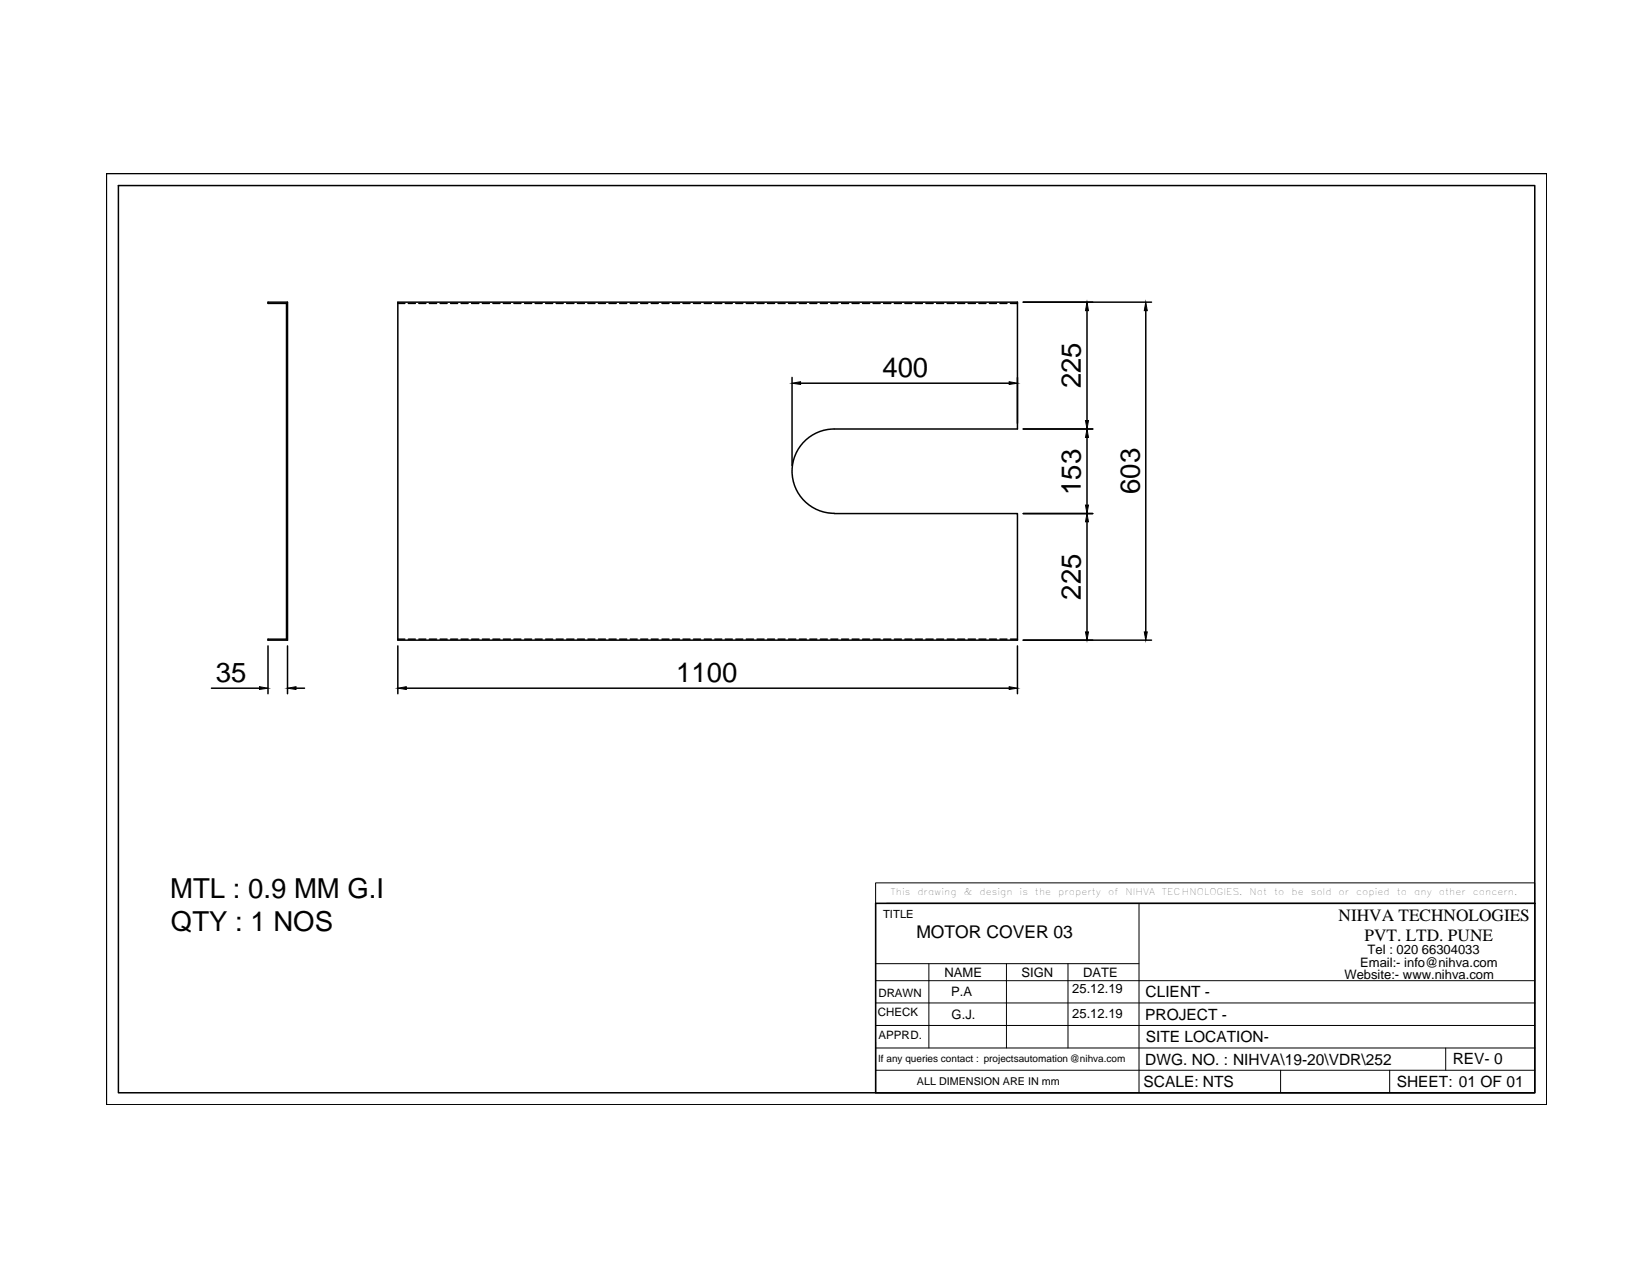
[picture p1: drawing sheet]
<svg xmlns="http://www.w3.org/2000/svg" width="279mm" height="216mm" viewBox="0 0 279 216" stroke-linecap="round" stroke-linejoin="round" font-family="sans-serif">
<!-- layer: 0 -->
<g fill="none" stroke="#000" stroke-width=".25">
<path d="M18 29.4h243.8v157.5h-243.8zM20 31.4h239.7v153.5h-239.7zM45.4 51.1h3.3v57.2h-3.3v-.2h3.1v-56.8h-3.1zM67.3 51.3h1.2M69.1 51.3h1.2M70.9 51.3h1.2M72.7 51.3h1.2M74.5 51.3h1.2M76.3 51.3h1.1M78 51.3h1.2M79.8 51.3h1.2M81.6 51.3h1.2"/>
<path d="M83.4 51.3h1.2M85.2 51.3h1.2M87 51.3h1.2M88.8 51.3h1.2M90.6 51.3h1.2M92.3 51.3h1.2M94.1 51.3h1.2M95.9 51.3h1.2M97.7 51.3h1.2M99.5 51.3h1.2M101.3 51.3h1.2M103.1 51.3h1.2"/>
<path d="M104.9 51.3h1.2M106.7 51.3h1.1M108.4 51.3h1.2M110.2 51.3h1.2M112 51.3h1.2M113.8 51.3h1.2M115.6 51.3h1.2M117.4 51.3h1.1M119.2 51.3h1.2M121 51.3h1.1M122.7 51.3h1.2M124.5 51.3h1.2"/>
<path d="M126.3 51.3h1.2M128.1 51.3h1.2M129.9 51.3h1.2M131.7 51.3h1.2M133.4 51.3h1.3M135.3 51.3h1.2M137 51.3h1.2M138.8 51.3h1.2M140.6 51.3h1.2M142.4 51.3h1.2M144.2 51.3h1.2M146 51.3h1.2"/>
<path d="M147.8 51.3h1.1M149.5 51.3h1.3M151.4 51.3h1.1M153.1 51.3h1.2M154.9 51.3h1.2M156.7 51.3h1.2M158.5 51.3h1.2M160.3 51.3h1.2M162.1 51.3h1.2M163.8 51.3h1.3M165.7 51.3h1.1M167.4 51.3h1.2"/>
<path d="M169.2 51.3h1.2M171 51.3h1.2M173.2 51.1h21.7M184 52.6v18.5M193.9 52.6v54.3M134 63.9v14.9M135.5 64.8h35.3M173.2 72.6h11.7M184 74v11.5M141.2 86.9a7.1 7.1 0 0 1-7.2-7.2 7.1 7.1 0 0 1 7.2-7.1h31v-21.5h-104.9v57.2h104.9v-21.4h-31M173.2 86.9h11.7M184 88.3v18.6"/>
<path d="M35.8 116.4h8.1M45.4 109.3v8.1M48.7 109.3v8.1M50.1 116.4h1.4M67.3 108.1h1.2M67.3 109.3v8.1M68.8 116.4h102M69.1 108.1h1.2M70.9 108.1h1.2M72.7 108.1h1.2M74.5 108.1h1.2M76.3 108.1h1.1"/>
<path d="M78 108.1h1.2M79.8 108.1h1.2M81.6 108.1h1.2M83.4 108.1h1.2M85.2 108.1h1.2M87 108.1h1.2M88.8 108.1h1.2M90.6 108.1h1.2M92.3 108.1h1.2M94.1 108.1h1.2M95.9 108.1h1.2M97.7 108.1h1.2"/>
<path d="M99.5 108.1h1.2M101.3 108.1h1.2M103.1 108.1h1.2M104.9 108.1h1.2M106.7 108.1h1.1M108.4 108.1h1.2M110.2 108.1h1.2M112 108.1h1.2M113.8 108.1h1.2M115.6 108.1h1.2M117.4 108.1h1.1M119.2 108.1h1.2"/>
<path d="M121 108.1h1.1M122.7 108.1h1.2M124.5 108.1h1.2M126.3 108.1h1.2M128.1 108.1h1.2M129.9 108.1h1.2M131.7 108.1h1.2M133.4 108.1h1.3M135.3 108.1h1.2M137 108.1h1.2M138.8 108.1h1.2M140.6 108.1h1.2"/>
<path d="M142.4 108.1h1.2M144.2 108.1h1.2M146 108.1h1.2M147.8 108.1h1.1M149.5 108.1h1.3M151.4 108.1h1.1M153.1 108.1h1.2M154.9 108.1h1.2M156.7 108.1h1.2M158.5 108.1h1.2M160.3 108.1h1.2M162.1 108.1h1.2"/>
<path d="M163.8 108.1h1.3M165.7 108.1h1.1M167.4 108.1h1.2M169.2 108.1h1.2M171 108.1h1.2M172.2 109.3v8.1M173.2 108.3h21.7M148.2 152.9h111.5v32h-111.5z"/>
</g>
<g fill="#000" stroke="#000" stroke-width=".17">
<path d="M184 51.1l.2 1.5h-.5zM193.9 51.1l.3 1.5h-.6zM134 64.8l1.5-.2v.5zM170.8 64.6l1.4 .2-1.4 .3zM184 72.6l.2 1.4h-.5zM183.7 71.1h.5l-.2 1.5zM184 86.9l.2 1.4h-.5zM183.7 85.5h.5l-.2 1.4zM43.9 116.2l1.5 .2-1.5 .3zM48.7 116.4l1.4-.2v.5zM67.3 116.4l1.5-.2v.5zM170.8 116.2l1.4 .2-1.4 .3z"/>
<path d="M183.7 106.9h.5l-.2 1.4zM193.6 106.9h.6l-.3 1.4z"/>
</g>
<g fill="none" stroke="#000" stroke-width=".17">
<path d="M148.2 149.4h111.5v3.5h-111.5zM148.2 152.9v32M150 152.9h109.7M192.8 152.9v32M148.2 177.3h111.5M148.2 173.5h111.5M148.2 169.7h111.5M148.2 165.9h111.5M148.2 163.1h44.6M157.2 163.1v14.2M170.3 163.1v14.2M180.7 163.1v14.2"/>
<path d="M244.7 177.3v3.8M148.2 181.1h111.5M216.7 181.1v3.8M235.2 181.1v3.8"/>
</g>
<g font-size="4.7">
<text x="149.3" y="63.8">400</text>
<text x="182.9" y="65.7" transform="rotate(-90 182.9 65.7)">225</text>
<text x="182.9" y="83.8" transform="rotate(-90 182.9 83.8)">153</text>
<text x="192.9" y="83.6" transform="rotate(-90 192.9 83.6)">603</text>
<text x="182.9" y="101.5" transform="rotate(-90 182.9 101.5)">225</text>
<text x="36.5" y="115.4">35</text>
<text x="114.4" y="115.4">1100</text>
<text x="28.8" y="151.9">MTL : 0.9 MM G.I</text>
<text x="28.9" y="157.5">QTY : 1 NOS</text>
</g>
<text font-size="3" x="155.1" y="158.7">MOTOR COVER 03</text>
<g font-size="2.9">
<text x="226.5" y="155.9">NIHVA TECHNOLOGIES</text>
<text x="230.9" y="159.2">PVT. LTD. PUNE</text>
</g>
<g font-size="2.6">
<text x="193.8" y="172.5">PROJECT -</text>
<text x="193.9" y="168.7">CLIENT -</text>
<text x="193.9" y="176.3">SITE LOCATION-</text>
<text x="193.5" y="183.9">SCALE: NTS</text>
<text x="193.8" y="180.1">DWG. NO. : NIHVA\19-20\VDR\252</text>
<text x="236.4" y="183.9">SHEET: 01 OF 01</text>
<text x="245.8" y="180.1">REV- 0</text>
</g>
<g font-size="2.2">
<text x="231.5" y="161.4">Tel : 020 66304033</text>
<text x="159.9" y="165.4">NAME</text>
<text x="172.9" y="165.4">SIGN</text>
<text x="183.3" y="165.3">DATE</text>
<text x="227.5" y="165.7">Website:- www.nihva.com</text>
<text x="230.2" y="163.6">Email:- info@nihva.com</text>
<text x="161" y="168.6">P.A</text>
<text x="161.1" y="172.4">G.J.</text>
<text x="181.5" y="168.1">25.12.19</text>
<text x="181.5" y="172.3">25.12.19</text>
</g>
<g font-size="1.9">
<text x="149.5" y="155.3">TITLE</text>
<text x="148.6" y="172">CHECK</text>
<text x="148.6" y="168.6">DRAWN</text>
<text x="148.6" y="175.8">APPRD.</text>
</g>
<text font-size="1.8" x="155.2" y="183.6">ALL DIMENSION ARE IN mm</text>
<text font-size="1.7" x="148.6" y="179.7">If any queries contact : projectsautomation@nihva.com</text>
<g font-size="1.6">
<text x="150.7" y="151.5">This</text>
<text x="155.2" y="151.5">drawing</text>
<text x="163.1" y="151.5">&amp;</text>
<text x="165.7" y="151.5">design</text>
<text x="172.6" y="151.5">is</text>
<text x="175.2" y="151.5">the</text>
<text x="179.1" y="151.5">property</text>
<text x="187.5" y="151.5">of</text>
<text x="190.5" y="151.5">NIHVA</text>
<text x="196.6" y="151.5">TECHNOLOGIES.</text>
<text x="211.5" y="151.5">Not</text>
<text x="215.6" y="151.5">to</text>
<text x="218.6" y="151.5">be</text>
<text x="221.8" y="151.5">sold</text>
<text x="226.5" y="151.5">or</text>
<text x="229.5" y="151.5">copied</text>
<text x="236.4" y="151.5">to</text>
<text x="239.3" y="151.5">any</text>
<text x="243.5" y="151.5">other</text>
<text x="249.3" y="151.5">concern.</text>
</g>
</svg>
